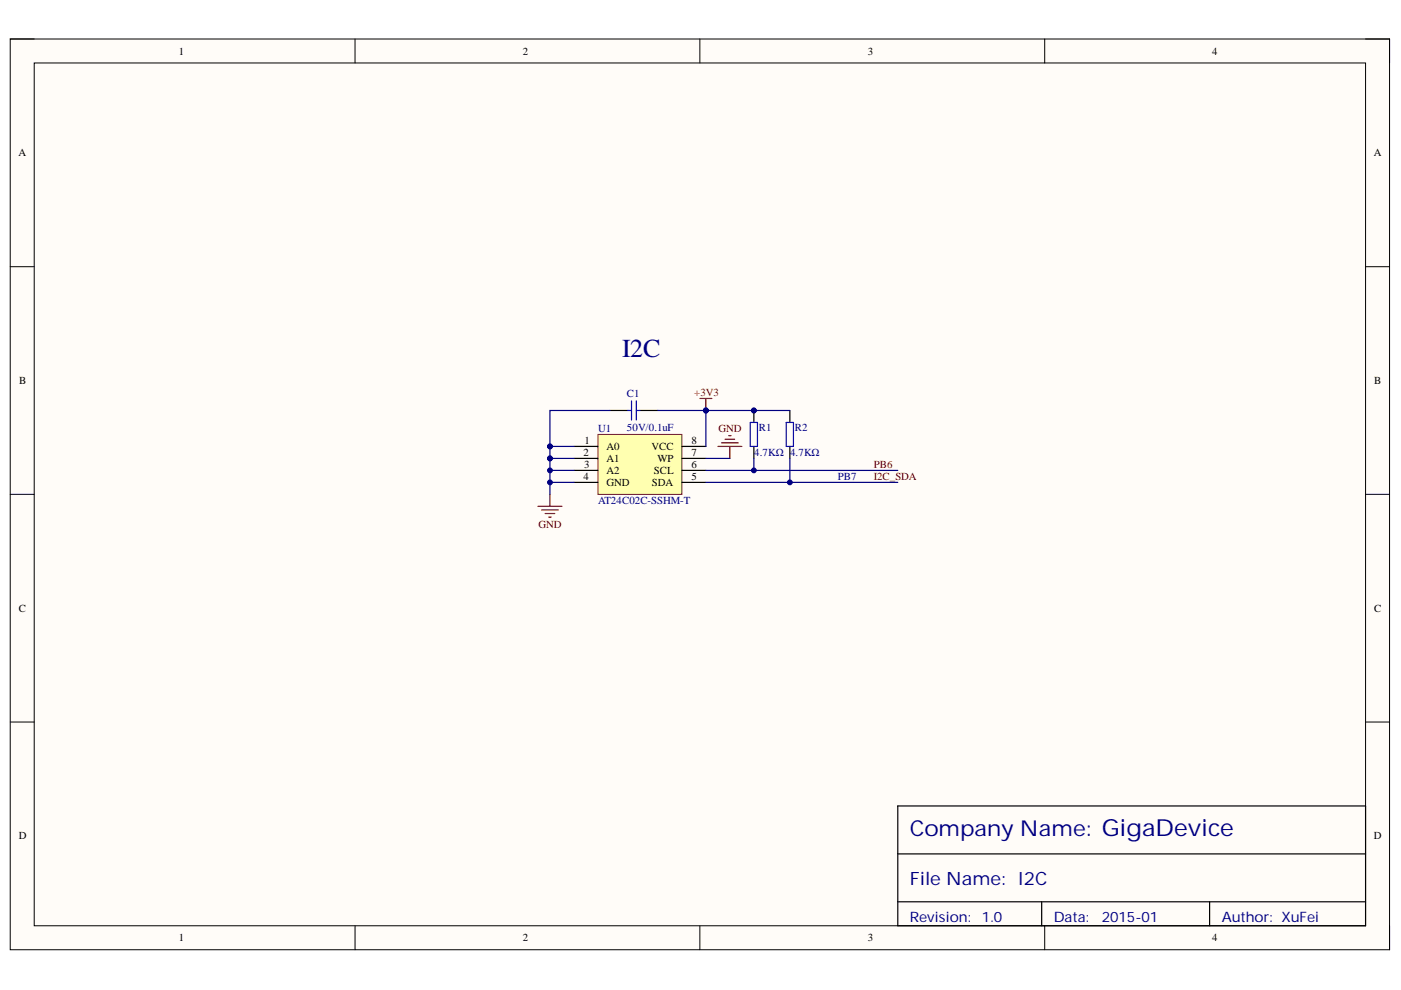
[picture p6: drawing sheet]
<svg xmlns="http://www.w3.org/2000/svg" width="297mm" height="210mm" viewBox="0 0 297 210" stroke-linecap="round" stroke-linejoin="round" font-family="sans-serif">
<path d="M2.2 8.3h292.4v193.1h-292.4z" fill-rule="evenodd" fill="#fffcf8"/>
<path d="M2.2 8.3h292.4v193.1h-292.4z" fill="none" stroke="#000" stroke-width=".21"/>
<path d="M7.3 13.4h282.2v182.9h-282.2z" fill-rule="evenodd" fill="#fffcf8"/>
<g fill="none" stroke="#000" stroke-width=".21">
<path d="M2.2 8.3h5.1M7.3 13.4h282.2v182.9h-282.2zM75.3 8.3v5M148.4 8.3v5M221.5 8.3v5.1M289.5 8.3h5.1v5.1M2.2 56.5h5.1M289.5 56.5h5.1M2.2 104.8h5.1M289.5 104.8h5.1M2.2 153.1h5.1M289.5 153.1h5.1"/>
<path d="M75.3 196.3v5.1M148.4 196.3v5.1M221.5 196.3v5.1M294.6 196.3v5.1"/>
</g>
<path d="M190.3 170.9h99.2v25.4h-99.2zM190.3 181h99.2M190.3 191.2h99.2M220.9 191.2v5.1M256.5 191.2v5.1" fill="none" stroke="#000" stroke-width=".25"/>
<path d="M126.8 92.1h17.8v12.7h-17.8z" fill-rule="evenodd" fill="#ffffb0"/>
<path d="M126.8 92.1h17.8v12.7h-17.8z" fill="none" stroke="#800000" stroke-width=".21"/>
<path d="M121.7 94.7h5.1M121.7 97.2h5.1M121.7 99.7h5.1M144.6 94.7h5.1M144.6 97.2h5.1M144.6 99.7h5.1M121.7 102.3h5.1M144.6 102.3h5.1" fill="none" stroke="#000" stroke-width=".25"/>
<path d="M148.4 84.5h2.5M149.7 84.5v2.5" fill="none" stroke="#800000" stroke-width=".25"/>
<circle cx="149.7" cy="87" r=".51" fill="#000080"/>
<circle cx="149.7" cy="87" r=".51" fill="none" stroke="#000080" stroke-width=".21"/>
<path d="M114.1 107.4h5M114.8 108.1h3.6M115.6 108.9h2M116.3 109.6h.6M116.6 104.8v2.6" fill="none" stroke="#800000" stroke-width=".25"/>
<path d="M116.6 99.7h5.1" fill="none" stroke="#000080" stroke-width=".25"/>
<circle cx="116.6" cy="99.7" r=".51" fill="#000080"/>
<circle cx="116.6" cy="99.7" r=".51" fill="none" stroke="#000080" stroke-width=".21"/>
<path d="M116.6 102.3h5.1" fill="none" stroke="#000080" stroke-width=".25"/>
<circle cx="116.6" cy="102.3" r=".51" fill="#000080"/>
<circle cx="116.6" cy="102.3" r=".51" fill="none" stroke="#000080" stroke-width=".21"/>
<circle cx="159.8" cy="87" r=".51" fill="#000080"/>
<circle cx="159.8" cy="87" r=".51" fill="none" stroke="#000080" stroke-width=".21"/>
<path d="M159.8 87v2.6M159.8 94.7v2.5" fill="none" stroke="#000" stroke-width=".25"/>
<circle cx="159.8" cy="87" r=".51" fill="#000080"/>
<circle cx="159.8" cy="87" r=".51" fill="none" stroke="#000080" stroke-width=".21"/>
<path d="M159.1 89.6h1.5v5.1h-1.5zM166.7 89.6h1.5v5.1h-1.5z" fill="none" stroke="#00f" stroke-width=".25"/>
<path d="M167.5 87v2.6M167.5 94.7v2.5" fill="none" stroke="#000" stroke-width=".25"/>
<path d="M167.5 87h-17.8v7.7" fill="none" stroke="#000080" stroke-width=".25"/>
<circle cx="149.7" cy="87" r=".51" fill="#000080"/>
<circle cx="149.7" cy="87" r=".51" fill="none" stroke="#000080" stroke-width=".21"/>
<path d="M159.8 97.2v2.5" fill="none" stroke="#000080" stroke-width=".25"/>
<circle cx="159.8" cy="99.7" r=".51" fill="#000080"/>
<circle cx="159.8" cy="99.7" r=".51" fill="none" stroke="#000080" stroke-width=".21"/>
<path d="M167.5 97.2v5.1" fill="none" stroke="#000080" stroke-width=".25"/>
<circle cx="167.5" cy="102.3" r=".51" fill="#000080"/>
<circle cx="167.5" cy="102.3" r=".51" fill="none" stroke="#000080" stroke-width=".21"/>
<path d="M121.7 97.2h-5.1v7.6M149.7 99.7h40.6M149.7 102.3h40.6" fill="none" stroke="#000080" stroke-width=".25"/>
<circle cx="116.6" cy="97.2" r=".51" fill="#000080"/>
<circle cx="116.6" cy="97.2" r=".51" fill="none" stroke="#000080" stroke-width=".21"/>
<path d="M121.7 94.7h-5.1v2.5" fill="none" stroke="#000080" stroke-width=".25"/>
<circle cx="116.6" cy="97.2" r=".51" fill="#000080"/>
<circle cx="116.6" cy="97.2" r=".51" fill="none" stroke="#000080" stroke-width=".21"/>
<circle cx="116.6" cy="94.7" r=".51" fill="#000080"/>
<circle cx="116.6" cy="94.7" r=".51" fill="none" stroke="#000080" stroke-width=".21"/>
<path d="M129.3 87h3.8M135.7 87h3.8" fill="none" stroke="#000" stroke-width=".25"/>
<path d="M133.1 87h.8M133.9 85v4.1M134.9 87h.8M134.9 85v4.1" fill="none" stroke="#00f" stroke-width=".25"/>
<path d="M139.5 87h10.2" fill="none" stroke="#000080" stroke-width=".25"/>
<circle cx="149.7" cy="87" r=".51" fill="#000080"/>
<circle cx="149.7" cy="87" r=".51" fill="none" stroke="#000080" stroke-width=".21"/>
<path d="M129.3 87h-12.7v7.7" fill="none" stroke="#000080" stroke-width=".25"/>
<circle cx="116.6" cy="94.7" r=".51" fill="#000080"/>
<circle cx="116.6" cy="94.7" r=".51" fill="none" stroke="#000080" stroke-width=".21"/>
<path d="M152.2 94.7h5.1M153 93.9h3.5M153.7 93.1h2.1M154.5 92.4h.5M154.7 94.7v2.5" fill="none" stroke="#800000" stroke-width=".25"/>
<path d="M149.7 97.2h5" fill="none" stroke="#000080" stroke-width=".25"/>
<text font-size="5.5" fill="#000080" x="131.9" y="75.7">I2C</text>
<text font-size="4.6" fill="#000080" x="192.9" y="177.3">Company Name: GigaDevice</text>
<text font-size="3.9" fill="#000080" x="192.9" y="187.7">File Name: I2C</text>
<g font-size="3" fill="#000080">
<text x="192.9" y="195.4">Revision:</text>
<text x="208.2" y="195.4">1.0</text>
<text x="223.4" y="195.4">Data:</text>
<text x="233.6" y="195.4">2015-01</text>
<text x="259" y="195.4">Author: XuFei</text>
</g>
<g font-size="2.3">
<text x="37.9" y="11.6">1</text>
<text x="110.8" y="11.6">2</text>
<text x="184" y="11.6">3</text>
<text x="257" y="11.6">4</text>
<text x="3.9" y="33.1">A</text>
<text x="291.3" y="33.1">A</text>
<text x="4.1" y="81.4">B</text>
<text x="291.4" y="81.4">B</text>
<text x="123.9" y="94.2">1</text>
<text x="128.6" y="95.4">A0</text>
<text x="138.1" y="95.4">VCC</text>
<text x="146.6" y="94.2">8</text>
<text x="123.7" y="96.7">2</text>
<text x="123.7" y="101.8">4</text>
<text x="123.9" y="99.2">3</text>
<text x="128.6" y="98">A1</text>
<text x="128.6" y="100.5">A2</text>
<text x="138.7" y="100.5">SCL</text>
<text x="139.4" y="98">WP</text>
<text x="146.6" y="101.8">5</text>
<text x="146.6" y="99.2">6</text>
<text x="146.6" y="96.7">7</text>
<text x="128.6" y="103">GND</text>
<text x="138.2" y="103">SDA</text>
<text x="4" y="129.7">C</text>
<text x="291.4" y="129.7">C</text>
<text x="4" y="177.9">D</text>
<text x="291.3" y="177.9">D</text>
<text x="37.9" y="199.6">1</text>
<text x="110.8" y="199.6">2</text>
<text x="184" y="199.6">3</text>
<text x="257" y="199.6">4</text>
</g>
<g font-size="2.3" fill="#800000">
<text x="147.2" y="83.9">+3V3</text>
<text x="152.4" y="91.5">GND</text>
<text x="185.3" y="99.2">PB6</text>
<text x="185.3" y="101.8">I2C_SDA</text>
<text x="114.2" y="111.9">GND</text>
</g>
<g font-size="2.3" fill="#000080">
<text x="132.9" y="84.2">C1</text>
<text x="126.8" y="91.5">U1</text>
<text x="132.9" y="91.3">50V/0.1uF</text>
<text x="160.9" y="91.3">R1</text>
<text x="168.5" y="91.3">R2</text>
<text x="159.9" y="96.7">4.7KΩ</text>
<text x="167.5" y="96.7">4.7KΩ</text>
<text x="177.7" y="101.8">PB7</text>
<text x="126.8" y="106.8">AT24C02C-SSHM-T</text>
</g>
</svg>
